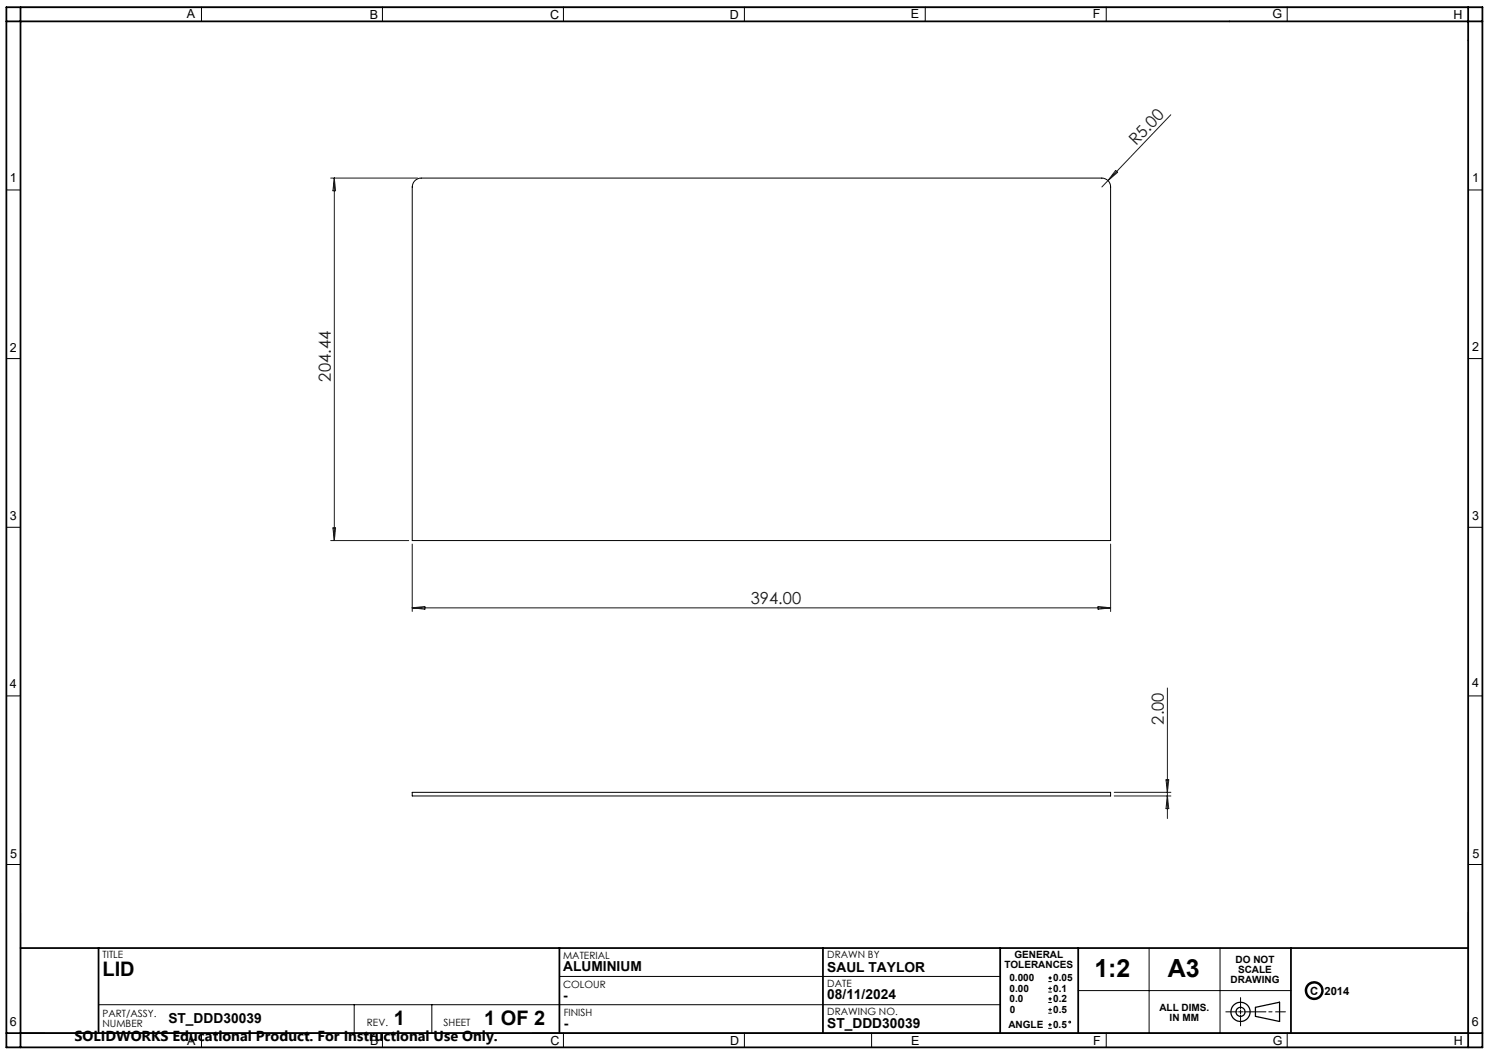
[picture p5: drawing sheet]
<svg xmlns="http://www.w3.org/2000/svg" width="420mm" height="297mm" viewBox="0 0 420 297" stroke-linecap="round" stroke-linejoin="round" font-family="sans-serif">
<g fill="none" stroke="#000" stroke-width=".28">
<path d="M5.8 2h408.3M56.8 2v4M107.9 2v4M158.9 2v4M210 2v4M261 2v4M312 2v4M363.1 2v4M418.1 6v285.4M1.8 53.6h4M117 51l.8-.6 1-.2h192a2.47 2.47 0 0 1 2.5 2.5v99.8h-197v-99.8l.2-.9zM414.1 53.6h4"/>
<path d="M1.8 101.1h4M414.1 101.1h4M1.8 148.7h4M414.1 148.7h4M1.8 196.3h4M414.1 196.3h4M116.3 223.5h197v1h-197zM1.8 243.8h4M5.8 257.4v34h408.3v-34M414.1 243.8h4M157.8 275.4h124.3M295.7 279.8h1"/>
<path d="M295.7 278.8h1M295.7 276.9h1M295.7 275.8h1M296.2 275.3v1.1M296.2 278.3v1M304.1 279.4h60M324.1 267.4v24M344.1 267.4v24M27.8 283.4h254.3M56.8 291.4v4M99.9 283.4v8M107.9 291.4v4"/>
<path d="M121.8 283.4v8M158.9 291.4v4M210 291.4v4M245.9 291.4v4M295.7 290.1h1M295.7 289h1M295.7 285.8h1M295.7 284.8h1M295.7 282.7h1M295.7 281.7h1M296.2 288.5v1.1M296.2 281.2v1.1"/>
<path d="M296.2 284.3v1M312 291.4v4M345.8 285.4h3.2M349.4 285.4h1.1M349.9 281.4v3.1M349.9 284.9v1.1M349.9 286.3v3M350.8 285.4h6.3M357.9 285.4h.9M359.8 285.4h2.8M363.1 291.4v4"/>
<circle cx="301.7" cy="288.3" r=".25"/>
</g>
<g fill="none" stroke="#000" stroke-width=".35">
<path d="M354.1 284.1l6.8-1.4v5.4l-6.8-1.4z"/>
<circle cx="349.9" cy="285.4" r="1.28"/>
<circle cx="349.9" cy="285.4" r="2.71"/>
</g>
<circle cx="370.7" cy="279.4" r="2.33" fill="none" stroke="#000" stroke-width=".7" stroke-linecap="butt"/>
<g fill="none" stroke="#191924" stroke-width=".28">
<path d="M330.2 32.4l-17.7 18.5M93.3 50.2h24.5M94.3 50.2v102.3M94.3 50.2l.4 3.6h-.8zM312.5 50.9l-1.7 1.8M314.7 48.1l.5 .5-2.7 2.3zM93.3 152.5h22M93.9 148.9h.8l-.4 3.6zM116.3 153.5v19M313.3 153.5v19M116.3 171.4h197M116.3 171.4l3.5-.3v.7z"/>
<path d="M309.7 171.1l3.6 .3-3.6 .4zM329.3 194.1v36.8M328.9 220h.8l-.4 3.5zM314.3 223.5h16M314.3 224.5h16M329.3 224.5l.4 3.6h-.8z"/>
</g>
<path d="M1.8 6h416.3M1.8 2h416.3v293.4h-416.3zM5.8 2v293.4M414.1 2v293.4M5.8 267.4h408.3M27.8 267.4v24M157.8 267.4v24M232.1 267.4v24M282.1 267.4v24M304.1 267.4v24M364.1 267.4v24M1.8 291.4h416.3" fill="none" stroke="#000" stroke-width=".5"/>
<g font-size="7.1">
<text x="308.7" y="275.5">1:2</text>
<text x="329.4" y="275.5">A3</text>
</g>
<g font-size="5.6">
<text x="28.9" y="275.3">LID</text>
<text x="111.1" y="289.2">1</text>
<text x="136.6" y="289.2">1 OF 2</text>
</g>
<g font-size="4.7" fill="#191924">
<text x="320.4" y="41.2" transform="rotate(-46 320.4 41.2)">R5.00</text>
<text x="93.3" y="107.6" transform="rotate(-90 93.3 107.6)">204.44</text>
<text x="211.8" y="170.4">394.00</text>
<text x="328.3" y="204.4" transform="rotate(-90 328.3 204.4)">2.00</text>
</g>
<text font-size="4.1" x="21" y="293.7">SOLIDWORKS Educational Product. For Instructional Use Only.</text>
<g font-size="3.9">
<text x="158.8" y="273.8">ALUMINIUM</text>
<text x="233.3" y="274">SAUL TAYLOR</text>
<text x="158.8" y="282">-</text>
<text x="233.3" y="281.9">08/11/2024</text>
<text x="47.5" y="288.4">ST_DDD30039</text>
<text x="159" y="289.9">-</text>
<text x="233.3" y="289.9">ST_DDD30039</text>
</g>
<g font-size="3.5">
<text x="52.7" y="5.2">A</text>
<text x="104.3" y="5.3">B</text>
<text x="155.2" y="5.2">C</text>
<text x="205.9" y="5.3">D</text>
<text x="257" y="5.2">E</text>
<text x="308.2" y="5.2">F</text>
<text x="358.9" y="5.2">G</text>
<text x="410" y="5.2">H</text>
<text x="2.8" y="51.4">1</text>
<text x="415.2" y="51.3">1</text>
<text x="2.8" y="99.2">2</text>
<text x="415.3" y="99">2</text>
<text x="2.8" y="146.8">3</text>
<text x="415.3" y="146.6">3</text>
<text x="2.8" y="194">4</text>
<text x="415.2" y="193.9">4</text>
<text x="2.8" y="242.1">5</text>
<text x="415.3" y="242">5</text>
<text x="2.7" y="289.5">6</text>
<text x="415.2" y="289.3">6</text>
<text x="52.8" y="294.6">A</text>
<text x="104.4" y="294.8">B</text>
<text x="155.3" y="294.7">C</text>
<text x="206" y="294.8">D</text>
<text x="257" y="294.7">E</text>
<text x="308.3" y="294.7">F</text>
<text x="359" y="294.6">G</text>
<text x="410.1" y="294.7">H</text>
</g>
<text font-size="3.2" x="369.5" y="280.5">C 2014</text>
<g font-size="2.8">
<text x="28.9" y="270.3">TITLE</text>
<text x="158.8" y="270.4">MATERIAL</text>
<text x="233.3" y="270.2">DRAWN BY</text>
<text x="283.3" y="273.2">TOLERANCES</text>
<text x="286.1" y="270.3">GENERAL</text>
<text x="348.5" y="271.5">DO NOT</text>
<text x="349.2" y="274.3">SCALE</text>
<text x="158.8" y="278.7">COLOUR</text>
<text x="233.3" y="278.3">DATE</text>
<text x="284.7" y="276.8">0.000</text>
<text x="284.7" y="279.8">0.00</text>
<text x="297.1" y="279.7">0.1</text>
<text x="297.1" y="276.8">0.05</text>
<text x="347.1" y="277.2">DRAWING</text>
<text x="28.9" y="287">PART/ASSY.</text>
<text x="159" y="286.5">FINISH</text>
<text x="233.3" y="286.2">DRAWING NO.</text>
<text x="284.7" y="282.7">0.0</text>
<text x="284.8" y="285.8">0</text>
<text x="297.1" y="285.7">0.5</text>
<text x="297.1" y="282.7">0.2</text>
<text x="327" y="285.2">ALL DIMS.</text>
<text x="28.9" y="289.8">NUMBER</text>
<text x="103.5" y="289.3">REV.</text>
<text x="125.1" y="289.3">SHEET</text>
<text x="284.4" y="290">ANGLE</text>
<text x="297" y="290">0.5</text>
<text x="329.9" y="288">IN MM</text>
</g>
</svg>
